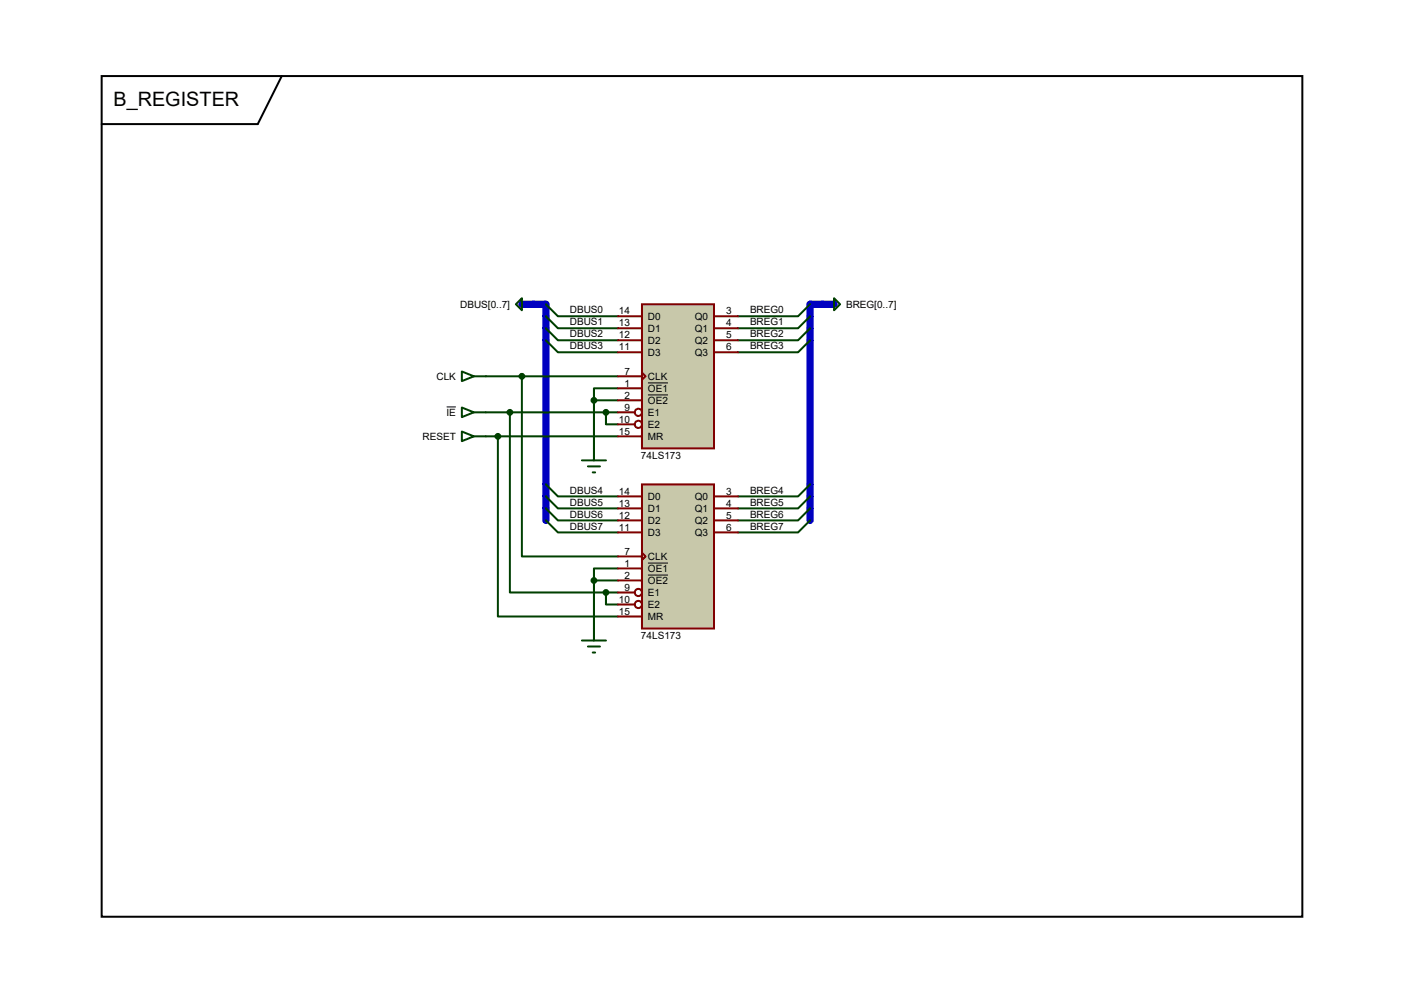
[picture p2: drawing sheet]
<svg xmlns="http://www.w3.org/2000/svg" width="297mm" height="210mm" viewBox="0 0 297 210" stroke-linecap="round" stroke-linejoin="round" font-family="sans-serif">
<path d="M112.9 64.3h2.6v45.8M173.9 64.3h-2.5v45.8" fill="none" stroke="#0000c0" stroke-width="1.5"/>
<g fill="none" stroke="#004000" stroke-width=".42">
<path d="M102.8 79.6h27.9M110.4 79.6v38.1h20.3M115.5 64.3l2.5 2.6h12.7M115.5 66.9l2.5 2.5h12.7M115.5 69.4l2.5 2.6h12.7M115.5 72l2.5 2.5h12.7M171.4 72l-2.6 2.5h-12.7M171.4 69.4l-2.6 2.6h-12.7M171.4 66.9l-2.6 2.5h-12.7M171.4 64.3l-2.6 2.6h-12.7M102.8 92.3h27.9M102.8 87.2h27.9"/>
<path d="M105.3 92.3v38.1h25.4M107.9 87.2v38.1h20.3M125.6 84.7v10.1M125.6 84.7h5.1M128.2 87.2v2.5h2.5M130.7 82.1h-5.1v2.6M115.5 102.4l2.5 2.6h12.7M115.5 105l2.5 2.5h12.7M115.5 107.5l2.5 2.6h12.7M115.5 110.1l2.5 2.5h12.7M171.4 110.1l-2.6 2.5h-12.7M171.4 107.5l-2.6 2.6h-12.7"/>
<path d="M171.4 105l-2.6 2.5h-12.7M171.4 102.4l-2.6 2.6h-12.7M125.6 122.8v10.1M125.6 122.8h5.1M128.2 125.3v2.5h2.5M128.2 125.3h2.5M130.7 120.2h-5.1v2.6"/>
</g>
<path d="M21.5 16.1h254v177.8h-254zM59.6 16.1l-5.1 10.1h-33" fill="none" stroke="#000" stroke-width=".42"/>
<path d="M135.8 64.3h15.2v30.5h-15.2z" fill="#c8c8aa" stroke="#800000" stroke-width=".42"/>
<g fill="none" stroke="#800000" stroke-width=".42">
<path d="M130.7 66.9h5.1M130.7 69.4h5.1M130.7 72h5.1M130.7 74.5h5.1M130.7 79.6h5.1M135.8 78.8l.8 .8-.8 .7zM151 66.9h5.1M151 69.4h5.1M151 72h5.1M151 74.5h5.1M130.7 82.1h5.1M130.7 84.7h5.1"/>
<path d="M130.7 87.2h3.6M130.7 89.7h3.6M130.7 92.3h5.1"/>
<circle cx="135" cy="87.2" r=".76"/>
<circle cx="135" cy="89.7" r=".76"/>
</g>
<path d="M137.1 81h4.2M137.1 83.5h4.2" fill="none" stroke="#000" stroke-width=".21"/>
<path d="M135.8 102.4h15.2v30.5h-15.2z" fill="#c8c8aa" stroke="#800000" stroke-width=".42"/>
<g fill="none" stroke="#800000" stroke-width=".42">
<path d="M130.7 105h5.1M130.7 107.5h5.1M130.7 110.1h5.1M130.7 112.6h5.1M130.7 117.7h5.1M135.8 116.9l.8 .8-.8 .7zM151 105h5.1M151 107.5h5.1M151 110.1h5.1M151 112.6h5.1M130.7 120.2h5.1M130.7 122.8h5.1"/>
<path d="M130.7 125.3h3.6M130.7 127.8h3.6M130.7 130.4h5.1"/>
<circle cx="135" cy="127.8" r=".76"/>
<circle cx="135" cy="125.3" r=".76"/>
</g>
<path d="M94.5 86.1h1.9M137.1 119.1h4.2M137.1 121.6h4.2" fill="none" stroke="#000" stroke-width=".21"/>
<g fill="none" stroke="#004000" stroke-width=".42">
<path d="M97.7 78.6l2.5 1-2.5 1zM100.2 79.6h2.6M110.4 63.1v2.5l-1.3-1.3zM176.4 63.1l1.3 1.2-1.3 1.3zM97.7 91.3l2.5 1-2.5 1zM97.7 86.2l2.5 1-2.5 1zM100.2 92.3h2.6M100.2 87.2h2.6M123.1 97.4h5.1M124.4 98.6h2.5M125.4 99.9h.5M125.6 94.8v2.6"/>
<path d="M123.1 135.5h5.1M124.4 136.7h2.5M125.4 138h.5M125.6 132.9v2.6"/>
</g>
<g fill="#004000" stroke="#004000" stroke-width=".42">
<circle cx="105.3" cy="92.3" r=".51"/>
<circle cx="128.2" cy="125.3" r=".51"/>
<circle cx="110.4" cy="79.6" r=".51"/>
<circle cx="107.9" cy="87.2" r=".51"/>
<circle cx="128.2" cy="87.2" r=".51"/>
<circle cx="125.6" cy="84.7" r=".51"/>
<circle cx="125.6" cy="122.8" r=".51"/>
</g>
<path d="M110.4 64.3h2.5M173.9 64.3h2.5" fill="none" stroke="#0000c0" stroke-width="1.5"/>
<text font-size="4.2" x="24" y="22.4">B_REGISTER</text>
<g font-size="2.1">
<text x="97.4" y="65.1">DBUS[0..7]</text>
<text x="179" y="65.1">BREG[0..7]</text>
<text x="120.6" y="66.3">DBUS0</text>
<text x="120.6" y="68.8">DBUS1</text>
<text x="120.6" y="71.4">DBUS2</text>
<text x="130.9" y="66.5">14</text>
<text x="130.9" y="69">13</text>
<text x="130.9" y="71.6">12</text>
<text x="137.1" y="67.6">D0</text>
<text x="137.1" y="70.2">D1</text>
<text x="147" y="67.6">Q0</text>
<text x="147" y="70.2">Q1</text>
<text x="153.6" y="66.5">3</text>
<text x="153.6" y="69">4</text>
<text x="153.6" y="71.6">5</text>
<text x="158.7" y="71.4">BREG2</text>
<text x="158.7" y="68.8">BREG1</text>
<text x="158.7" y="66.3">BREG0</text>
<text x="120.6" y="73.9">DBUS3</text>
<text x="130.9" y="74.1">11</text>
<text x="137.1" y="72.7">D2</text>
<text x="137.1" y="75.3">D3</text>
<text x="147" y="72.7">Q2</text>
<text x="147" y="75.3">Q3</text>
<text x="153.6" y="74.1">6</text>
<text x="158.7" y="73.9">BREG3</text>
<text x="92.3" y="80.3">CLK</text>
<text x="132.1" y="79.2">7</text>
<text x="132.1" y="81.7">1</text>
<text x="137.1" y="80.3">CLK</text>
<text x="137.1" y="82.9">OE1</text>
<text x="94.4" y="88">IE</text>
<text x="130.9" y="89.4">10</text>
<text x="132.1" y="84.3">2</text>
<text x="132.1" y="86.8">9</text>
<text x="137.1" y="85.4">OE2</text>
<text x="137.1" y="88">E1</text>
<text x="89.4" y="93">RESET</text>
<text x="130.9" y="91.9">15</text>
<text x="137.1" y="90.5">E2</text>
<text x="137.1" y="93">MR</text>
<text x="135.6" y="97">74LS173</text>
<text x="120.6" y="104.4">DBUS4</text>
<text x="120.6" y="106.9">DBUS5</text>
<text x="130.9" y="104.6">14</text>
<text x="130.9" y="107.1">13</text>
<text x="137.1" y="105.7">D0</text>
<text x="147" y="105.7">Q0</text>
<text x="153.6" y="104.6">3</text>
<text x="153.6" y="107.1">4</text>
<text x="158.7" y="106.9">BREG5</text>
<text x="158.7" y="104.4">BREG4</text>
<text x="120.6" y="109.5">DBUS6</text>
<text x="120.6" y="112">DBUS7</text>
<text x="130.9" y="109.7">12</text>
<text x="130.9" y="112.2">11</text>
<text x="137.1" y="108.3">D1</text>
<text x="137.1" y="110.8">D2</text>
<text x="137.1" y="113.4">D3</text>
<text x="147" y="108.3">Q1</text>
<text x="147" y="110.8">Q2</text>
<text x="147" y="113.4">Q3</text>
<text x="153.6" y="109.7">5</text>
<text x="153.6" y="112.2">6</text>
<text x="158.7" y="112">BREG7</text>
<text x="158.7" y="109.5">BREG6</text>
<text x="132.1" y="117.3">7</text>
<text x="132.1" y="119.8">1</text>
<text x="137.1" y="118.4">CLK</text>
<text x="132.1" y="122.4">2</text>
<text x="132.1" y="124.9">9</text>
<text x="137.1" y="121">OE1</text>
<text x="137.1" y="123.5">OE2</text>
<text x="130.9" y="127.5">10</text>
<text x="130.9" y="130">15</text>
<text x="137.1" y="126.1">E1</text>
<text x="137.1" y="128.6">E2</text>
<text x="137.1" y="131.1">MR</text>
<text x="135.6" y="135.1">74LS173</text>
</g>
</svg>
